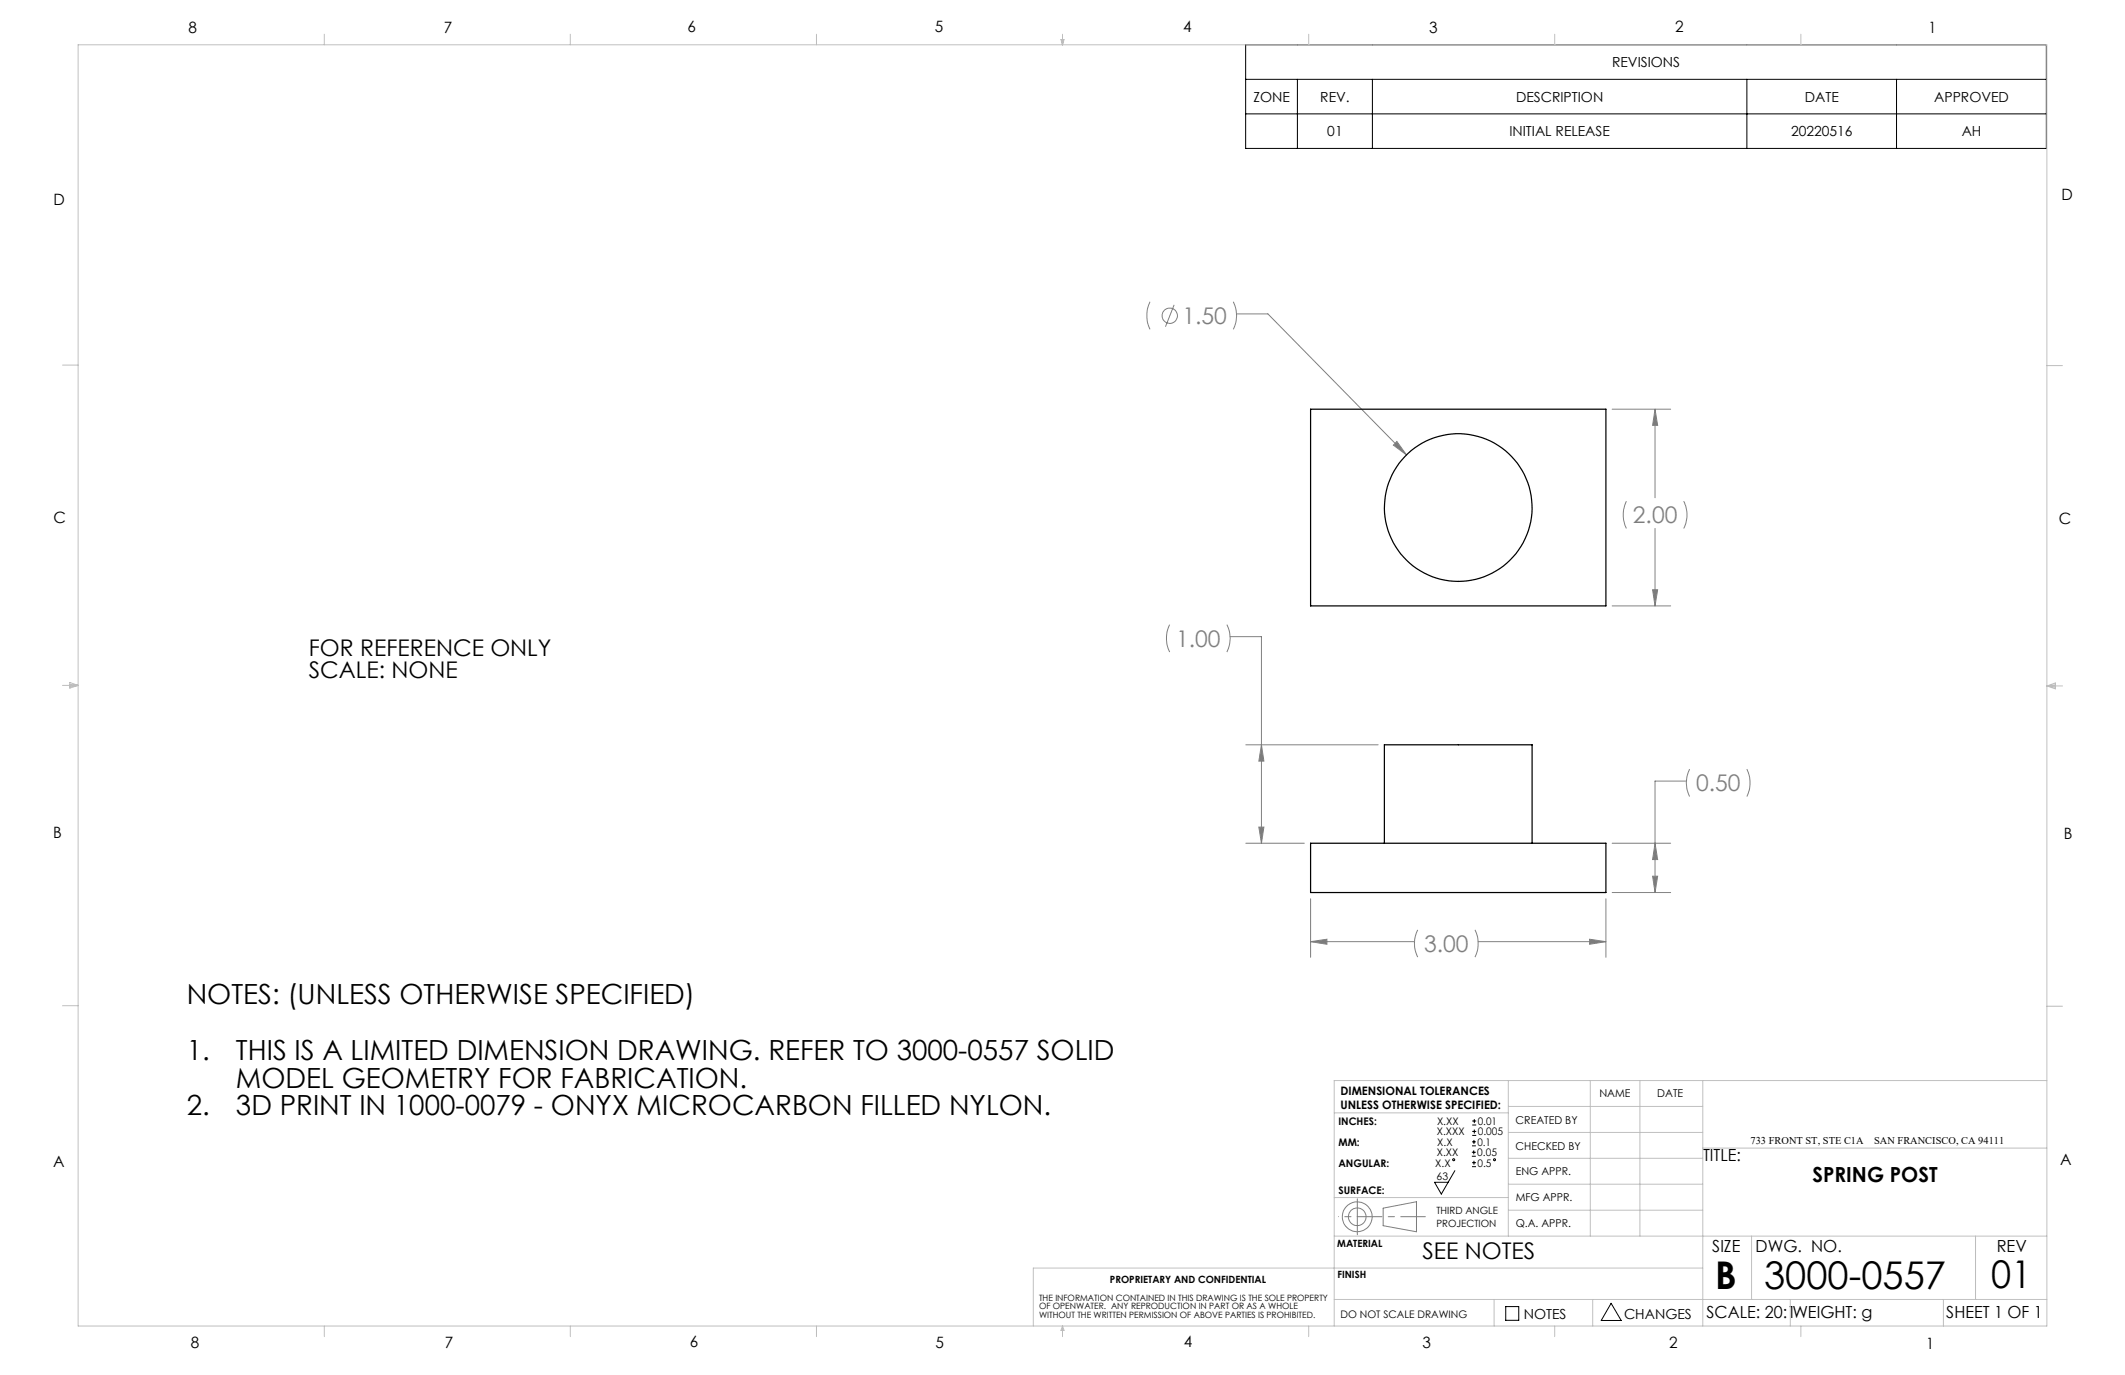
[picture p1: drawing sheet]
<svg xmlns="http://www.w3.org/2000/svg" width="432mm" height="279mm" viewBox="0 0 432 279" stroke-linecap="round" stroke-linejoin="round" font-family="sans-serif">
<g fill="none" stroke="#808080" stroke-width=".2">
<path d="M233.7 61.3a6.5 6.5 0 0 0 0 5.6M238.6 61.9l-1.8 4.5M250.6 61.3a6.2 6.2 0 0 1 0 5.6M251.3 63.8h6.3l28.2 28.6M283.8 89.7l2 2.7-2.7-1.9zM327.6 83.1h11.9M336.3 83.1v18M336.3 83.1l.5 3.3h-1zM330.5 101.8a6.4 6.4 0 0 0 0 5.6M335.8 119.8h1l-.5 3.3zM336.3 107.4v15.7M342.1 101.8a6.1 6.1 0 0 1 0 5.6"/>
<path d="M237.7 126.9a6.4 6.4 0 0 0 0 5.6M249.3 126.9a6.1 6.1 0 0 1 0 5.6M250 129.4h6.3v41.9M327.6 123.1h11.9M253.2 151.3h26.8M256.3 151.3l.5 3.4h-1zM342.7 158.7h-6.4v22.7M343.3 156.3a6.1 6.1 0 0 0 0 5.6M355 156.3a6.4 6.4 0 0 1 0 5.6M253.2 171.3h11.8M255.8 168.1h1l-.5 3.2zM327.6 171.3h11.9"/>
<path d="M335.8 178h1l-.5 3.4zM336.3 171.3l.5 3.4h-1zM266.3 182.6v11.9M266.3 191.3h21.1M266.3 191.3l3.3-.4v1zM288.1 188.9a6.1 6.1 0 0 0 0 5.6M299.7 188.9a6.4 6.4 0 0 1 0 5.6M300.4 191.3h25.9M323 190.9l3.3 .4-3.3 .6zM326.3 182.6v11.9M327.6 181.4h11.9M281.1 245.5l6.7-1.3v6.1l-6.7-1.2z"/>
<circle cx="237.7" cy="64.2" r="1.55"/>
<circle cx="275.8" cy="247.3" r="1.8"/>
<circle cx="275.8" cy="247.3" r="3"/>
</g>
<g fill="none" stroke="#000" stroke-width=".2">
<path d="M253.1 9.1h162.7v21.1h-162.7zM253.1 16.1h162.7M263.6 16.1v14.1M278.9 16.1v14.1M355 16.1v14.1M385.4 16.1v14.1M253.1 23.1h162.7M295.6 237.9l-2.7 4.7-1.4-2.4h2.8M299.1 234.9h.8M299.1 234.1h.8M299.1 232.8h.8M299.1 232h.8"/>
<path d="M299.1 237.1h.8M299.1 236.3h.8M299.2 228.6h.8M299.2 227.8h.8M299.2 230.7h.8M299.2 229.9h.8M299.5 233.8v.8M299.5 231.6v.8M299.5 235.9v.8M299.6 227.4v.8M299.6 229.5v.8M306 265.5h2.6v2.8h-2.6z"/>
<path d="M327.4 264.8l2 3.5h-4z"/>
<circle cx="295.4" cy="235.7" r=".2"/>
<circle cx="303.7" cy="235.7" r=".2"/>
</g>
<path d="M275.8 247.2h13.8" fill="none" stroke="#808080" stroke-width=".2" stroke-dasharray="15.2 1.3 1.3 1.3" stroke-dashoffset="10.2"/>
<path d="M275.8 247.2v-3.6M275.8 247.2v3.7" fill="none" stroke="#808080" stroke-width=".2" stroke-dasharray="15.2 1.3 1.3 1.3"/>
<path d="M275.8 247.2h-3.8" fill="none" stroke="#808080" stroke-width=".2" stroke-dasharray="15.2 1.3 1.3 1.3" stroke-dashoffset="15.2"/>
<g fill="none" stroke="#c0c0c0" stroke-width=".2">
<path d="M15.9 9.1h400v260.4h-400zM65.9 6.9v2.2M115.9 6.9v2.2M165.9 6.9v2.2M215.6 8h.6l-.3 1.1zM215.7 8l.2 1.1M215.9 6.9v2.2M216 8l-.1 1.1M265.9 6.9v2.2M315.9 6.9v2.2M365.9 6.9v2.2M12.7 74.2h3.2"/>
<path d="M415.9 74.3h3.2M12.7 139.3h3.2M14.2 139.1l1.7 .2M14.2 138.7l1.7 .6-1.7 .5zM15.9 139.3l-1.7 .3M415.9 139.4h3.2M415.9 139.4l1.8-.6v1.2zM415.9 139.4l1.8 .3M417.7 139.2l-1.8 .2M12.7 204.4h3.2M306.5 219.6v31.6M323.1 219.6v31.6"/>
<path d="M333.2 219.6v31.6M346 219.6v49.9M415.9 204.5h3.2M415.9 219.6h-144.8v49.9M271.1 226.1h35.4M306.5 235.4h39.5M306.5 230.1h39.5M306.5 224.8h39.5M346 233.3h69.9M271.1 251.2h144.8M271.1 243.3h35.4M306.5 245.9h39.5"/>
<path d="M306.5 240.6h39.5M346 257.7h-136v11.8M355.9 251.2v12.9M401.4 251.2v12.9M65.9 269.5v2.1M115.9 269.5v2.1M165.9 269.5v2.1M215.9 269.5v2.1M215.9 269.5l.3 .8h-.6zM265.9 269.5v2.1M271.1 264.1h144.8M303.6 264.1v5.4"/>
<path d="M315.9 269.5v2.1M323.6 264.1v5.4M363.8 264.1v5.4M365.9 269.5v2.1M394.9 264.1v5.4"/>
</g>
<path d="M336.3 83.1l.5 3.3h-1zM335.8 119.8h1l-.5 3.3zM283.8 89.7l-.7 .8 2.7 1.9zM256.3 151.3l.5 3.4h-1zM255.8 168.1h1l-.5 3.2zM336.3 171.3l.5 3.4h-1zM335.8 178h1l-.5 3.4zM266.3 191.3l3.3-.4v1zM323 190.9l3.3 .4-3.3 .6z" fill="#808080"/>
<g fill="none" stroke="#000" stroke-width=".25">
<path d="M266.3 83.1h60v40h-60zM266.3 171.3h60v10.1h-60zM281.3 171.3v-20h30v20"/>
<circle cx="296.3" cy="103.1" r="15"/>
</g>
<g font-size="7.8">
<text x="348.5" y="261.9">B</text>
<text x="358.5" y="261.9">3000-0557</text>
<text x="404.6" y="261.8">01</text>
</g>
<g font-size="5.6">
<text x="37.9" y="204.1">NOTES: (UNLESS OTHERWISE SPECIFIED)</text>
<text x="37.9" y="215.3">1.</text>
<text x="47.9" y="215.3">THIS IS A LIMITED DIMENSION DRAWING. REFER TO 3000-0557 SOLID</text>
<text x="47.9" y="221">MODEL GEOMETRY FOR FABRICATION.</text>
<text x="37.9" y="226.6">2.</text>
<text x="47.9" y="226.6">3D PRINT IN 1000-0079 - ONYX MICROCARBON FILLED NYLON.</text>
</g>
<g font-size="4.7" fill="#808080">
<text x="240.3" y="65.8">1.50</text>
<text x="331.8" y="106.4">2.00</text>
<text x="239" y="131.5">1.00</text>
<text x="344.6" y="160.8">0.50</text>
<text x="289.4" y="193.5">3.00</text>
</g>
<g font-size="4.7">
<text x="62.7" y="133.2">FOR REFERENCE ONLY</text>
<text x="62.7" y="137.7">SCALE: NONE</text>
<text x="289" y="255.9">SEE NOTES</text>
</g>
<text font-size="4.2" x="368.3" y="240.3">SPRING POST</text>
<g font-size="3.4">
<text x="346.1" y="235.9">TITLE:</text>
<text x="347.9" y="254.3">SIZE</text>
<text x="356.7" y="254.4">DWG. NO.</text>
<text x="405.7" y="254.5">REV</text>
<text x="346.8" y="267.9">SCALE: 20:1WEIGHT: g</text>
<text x="395.5" y="267.9">SHEET 1 OF 1</text>
</g>
<g font-size="3.2">
<text x="38.3" y="6.7">8</text>
<text x="90.2" y="6.7">7</text>
<text x="139.7" y="6.5">6</text>
<text x="190" y="6.5">5</text>
<text x="240.4" y="6.5">4</text>
<text x="290.4" y="6.7">3</text>
<text x="340.4" y="6.5">2</text>
<text x="391.9" y="6.7">1</text>
<text x="10.9" y="41.6">D</text>
<text x="418.9" y="40.7">D</text>
<text x="10.9" y="106.3">C</text>
<text x="418.4" y="106.4">C</text>
<text x="10.8" y="170.2">B</text>
<text x="419.4" y="170.6">B</text>
<text x="10.8" y="237.2">A</text>
<text x="418.6" y="236.8">A</text>
<text x="38.8" y="273.8">8</text>
<text x="90.4" y="273.8">7</text>
<text x="140.2" y="273.8">6</text>
<text x="190.1" y="273.9">5</text>
<text x="240.5" y="273.8">4</text>
<text x="289" y="273.9">3</text>
<text x="339.1" y="273.8">2</text>
<text x="391.4" y="274.1">1</text>
</g>
<g font-size="2.8">
<text x="327.6" y="13.7">REVISIONS</text>
<text x="254.7" y="20.7">ZONE</text>
<text x="268.3" y="20.7">REV.</text>
<text x="308.1" y="20.7">DESCRIPTION</text>
<text x="366.7" y="20.7">DATE</text>
<text x="393" y="20.7">APPROVED</text>
<text x="269.7" y="27.7">01</text>
<text x="306.7" y="27.7">INITIAL RELEASE</text>
<text x="363.9" y="27.7">20220516</text>
<text x="398.6" y="27.7">AH</text>
<text x="309.6" y="268">NOTES</text>
<text x="330" y="268">CHANGES</text>
</g>
<g font-size="2.4">
<text x="272.4" y="222.5">DIMENSIONAL TOLERANCES</text>
<text x="272.4" y="225.3">UNLESS OTHERWISE SPECIFIED:</text>
</g>
<g font-size="2.2">
<text x="325" y="222.9">NAME</text>
<text x="336.8" y="222.9">DATE</text>
<text x="308" y="233.6">CHECKED BY</text>
<text x="308" y="228.4">CREATED BY</text>
<text x="308" y="238.8">ENG APPR.</text>
<text x="308" y="244">MFG APPR.</text>
<text x="308" y="249.3">Q.A. APPR.</text>
</g>
<g font-size="2.1">
<text x="272" y="228.6">INCHES:</text>
<text x="272" y="232.8">MM:</text>
<text x="292" y="230.7">X.XXX</text>
<text x="292" y="228.6">X.XX</text>
<text x="292.1" y="232.8">X.X</text>
<text x="300.2" y="232.8">0.1</text>
<text x="300.3" y="228.6">0.01</text>
<text x="300.3" y="230.7">0.005</text>
<text x="355.7" y="232.4">733 FRONT ST, STE C1A</text>
<text x="380.8" y="232.4">SAN FRANCISCO, CA 94111</text>
<text x="272" y="237">ANGULAR:</text>
<text x="291.6" y="237">X.X</text>
<text x="291.9" y="239.8">63</text>
<text x="292" y="234.9">X.XX</text>
<text x="300.2" y="234.9">0.05</text>
<text x="300.2" y="237">0.5</text>
<text x="272" y="242.6">SURFACE:</text>
<text x="272.4" y="267.8">DO NOT SCALE DRAWING</text>
</g>
<g font-size="2">
<text x="291.9" y="246.8">THIRD ANGLE</text>
<text x="291.9" y="249.3">PROJECTION</text>
<text x="271.7" y="253.4">MATERIAL</text>
<text x="225.5" y="260.6">PROPRIETARY AND CONFIDENTIAL</text>
<text x="271.8" y="259.7">FINISH</text>
</g>
<g font-size="1.8">
<text x="211.1" y="264.3">THE INFORMATION CONTAINED IN THIS DRAWING IS THE SOLE PROPERTY</text>
<text x="211.1" y="266.1">OF OPENWATER. ANY REPRODUCTION IN PART OR AS A WHOLE</text>
<text x="211.1" y="267.8">WITHOUT THE WRITTEN PERMISSION OF ABOVE PARTIES IS PROHIBITED.</text>
</g>
</svg>
